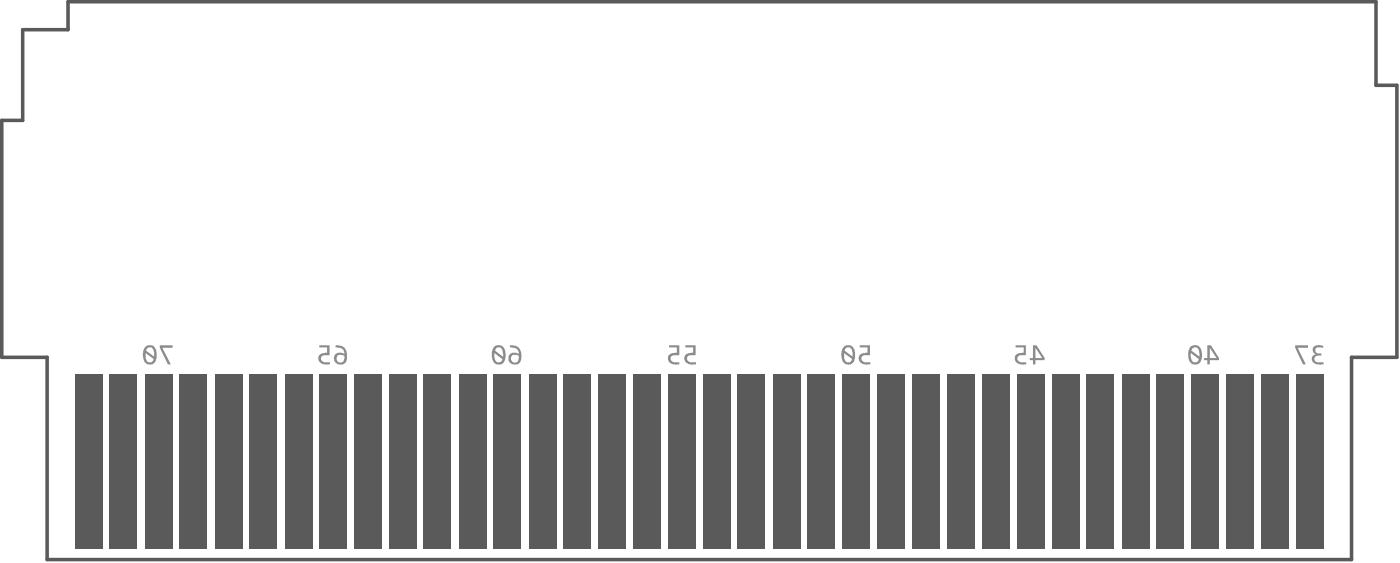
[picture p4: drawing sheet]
<svg xmlns="http://www.w3.org/2000/svg" width="167mm" height="67mm" viewBox="0 0 167 67" stroke-linecap="round" stroke-linejoin="round" font-family="sans-serif">
<path d="M2.7 3.5h5.4v-3.3h155.9v10h2.5v32.3h-5.4v24.1h-155.5v-24.1h-5.4v-28.2h2.5z" fill="none" stroke="#5a5a5a" stroke-width=".42"/>
<g fill="#8c8c8c">
<path d="M156.6 41.3l.1-.1 .5-.1 .5 .1v.2h-.2a.72 .72 0 0 0-.7 .1 .41 .41 0 0 0 .4 .6h.3v.2h-.3a.41 .41 0 0 0-.5 .3 .41 .41 0 0 0 .2 .5h.9v.3h-.2a1.01 1.01 0 0 1-1.2-.6 .58 .58 0 0 1 .4-.6 .56 .56 0 0 1-.2-.9z"/>
<path d="M154.4 41.1h1.5v.3h-1.2l.9 2h-.3l-.9-2z"/>
</g>
<g fill="#5a5a5a">
<path d="M9 44.6h3.2v20.8h-3.2z" fill-rule="evenodd"/>
<path d="M58.8 44.6h3.3v20.8h-3.3z" fill-rule="evenodd"/>
<path d="M71.3 44.6h3.3v20.8h-3.3z" fill-rule="evenodd"/>
<path d="M75.5 44.6h3.3v20.8h-3.3z" fill-rule="evenodd"/>
<path d="M108.7 44.6h3.3v20.8h-3.3z" fill-rule="evenodd"/>
<path d="M112.9 44.6h3.3v20.8h-3.3z" fill-rule="evenodd"/>
<path d="M117 44.6h3.3v20.8h-3.3z" fill-rule="evenodd"/>
<path d="M150.3 44.6h3.4v20.8h-3.4z" fill-rule="evenodd"/>
<path d="M154.5 44.6h3.3v20.8h-3.3z" fill-rule="evenodd"/>
<path d="M13.1 44.6h3.3v20.8h-3.3z" fill-rule="evenodd"/>
<path d="M92.1 44.6h3.4v20.8h-3.4z" fill-rule="evenodd"/>
<path d="M133.7 44.6h3.3v20.8h-3.3z" fill-rule="evenodd"/>
</g>
<g font-size="20.8" fill="#5a5a5a">
<text x="23.3" y="58.9">69</text>
<text x="33.9" y="58.9">PA030</text>
<text x="46.2" y="58.9">PA027</text>
<text x="50.4" y="58.9">PA026</text>
<text x="67" y="58.9">PA022</text>
<text x="85.7" y="58.9">54</text>
<text x="102.3" y="58.9">50</text>
<text x="125.9" y="58.9">A044</text>
<text x="142.5" y="58.9">A040</text>
</g>
</svg>
